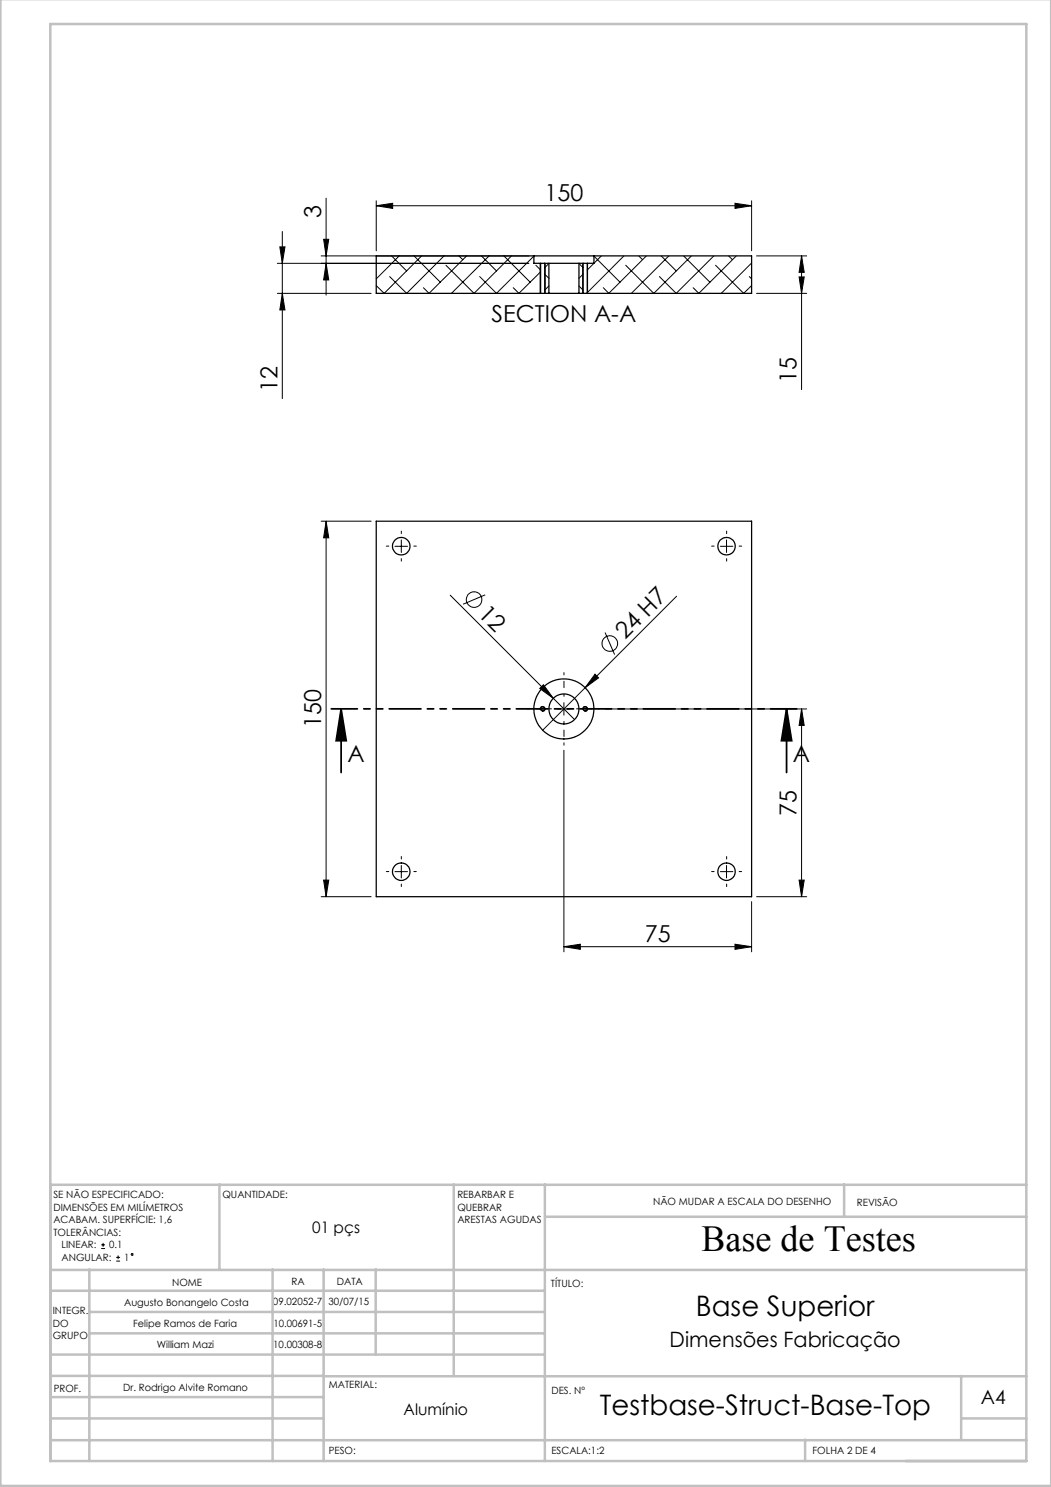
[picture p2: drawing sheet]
<svg xmlns="http://www.w3.org/2000/svg" width="210mm" height="297mm" viewBox="0 0 210 297" stroke-linecap="round" stroke-linejoin="round" font-family="sans-serif">
<g fill="none" stroke="#000" stroke-width=".2">
<path d="M65.2 39.6v19.3M55.4 58.6h18.8M55.4 52.6h50.3M55.9 49.3h1l-.5 3.3zM56.4 58.6l.5 3.3h-1zM56.4 46.2v33.4M64.2 51.1h41.5M64.7 47.8h1l-.5 3.3zM65.2 52.6l.5 3.3h-1zM75.2 41.1l3.3-.5v1zM75.2 40.1v10M75.2 41.1h75"/>
<path d="M75.3 51.1l-.1 .1M78.2 51.1l3 3M79.8 51.1l-4.6 4.6M82.7 51.1l5.3 5.3M84.2 51.1l-7.4 7.5-1.6-1.6M88.7 51.1l-7.5 7.5-3.3-3.4M91.7 51.1l.8 .8M93.2 51.1l-7.5 7.5-1.1-1.1M96.2 51.1l3 3M97.7 51.1l-7.5 7.5M100.7 51.1l5.2 5.3M102.2 51.1l-7.5 7.5-5.6-5.6"/>
<path d="M106.7 51.1l-7.5 7.5-3.4-3.4M107.1 53l.9 .9M107.9 52.6v6M108 54.3l-4.3 4.3-1.1-1.1M108.8 54.7l.9 .9M108.9 52.6v6M109.7 52.6l-.9 .9M109.7 57.1l-.9 .9M115.7 57.1l.8 .9M115.7 52.6l.8 .9M116.4 52.6v6M116.5 54.7l-.8 .9"/>
<path d="M117.4 52.6v6M118.7 51.1l5.2 5.3M120.2 51.1l-2.9 2.8M124.7 51.1l-7.4 7.4M127.6 51.1l.8 .8M129.2 51.1l-7.6 7.5-1.1-1.1M132.1 51.1l3 3M133.6 51.1l-7.4 7.5M136.6 51.1l5.3 5.3M138.1 51.1l-7.5 7.5-5.6-5.6M142.6 51.1l-7.5 7.5-3.3-3.4M143 53l5.6 5.6 1.6-1.6"/>
<path d="M145.6 51.1l.7 .8M146.9 40.6l3.3 .5-3.3 .5zM147.1 51.1l-7.5 7.5-1.1-1.1M149.7 55.2l.5 .5M150.1 51.1l.1 .1M150.2 52.5l-6.1 6.1M150.2 40.1v10M151.2 58.6h10M151.2 51.1h10M159.7 55.3h1l-.5 3.3zM160.2 51.1l.5 3.3h-1zM160.2 51.1v26.7"/>
<path d="M64.2 104.1h10M65.2 104.1l.5 3.3h-1zM65.2 104.1v75M78.9 109.1h2.5M80.2 107.8v2.5M90 118.9l24.8 24.8M96.9 118.8l-4.4 1.9M135.2 119.1l-26.8 26.7M143.9 109.1h2.5M145.2 107.8v2.5M107.8 137.5l.8-.7 2 2.7zM118.9 134.7l.7 .7-2.7 2z"/>
<path d="M120.9 126.3l1.9 4.4M108 141.7a.5 .5 0 0 1 .4-.6 .5 .5 0 0 1 .5 .6 .5 .5 0 0 1-.6 .4M111.4 141.6h2.5M112.7 140.3v2.5M112.7 149.9v40.2M116.5 141.7a.5 .5 0 0 1 .4-.6 .5 .5 0 0 1 .5 .6 .5 .5 0 0 1-.6 .4M120.9 141.6h40.3M160.2 141.6l.5 3.3h-1zM160.2 141.6v37.5M64.2 179.1h10M64.7 175.8h1l-.5 3.3zM78.9 174.1h2.5"/>
<path d="M80.2 172.9v2.5M143.9 174.1h2.5M145.2 172.9v2.5M151.2 179.1h10M159.7 175.8h1l-.5 3.3zM112.7 189.1l3.3-.5v1zM112.7 189.1h37.5M146.9 188.6l3.3 .5-3.3 .5zM150.2 180.1v10M20.2 249.4h.8M20.2 248.6h.8M20.6 248.2v.8"/>
<path d="M23.2 251.9h.8M23.2 251.1h.8M23.6 250.8v.7"/>
<circle cx="94.7" cy="119.8" r="1.56"/>
<circle cx="121.9" cy="128.5" r="1.56"/>
<circle cx="26.4" cy="250.5" r=".19"/>
</g>
<path d="M68.2 141.6l1 6.4h-2zM68.2 141.6v12.7M157.2 141.6l1 6.4h-2.1zM157.2 141.6v12.7" fill="none" stroke="#000" stroke-width=".35"/>
<path d="M159.2 141.6h-93" fill="none" stroke="#000" stroke-width=".35" stroke-dasharray="6.3 1.3 1.3 1.3 1.3 1.3" stroke-dashoffset="1.1"/>
<g fill="none" stroke="#c0c0c0" stroke-width=".5">
<path d="M.1 -.1v296.9h209.9v-296.9M10.1 4.8h195v287h-195zM10.1 236.6h195M43.9 236.6v16.9M90.7 236.6v38.2M108.9 236.6v55.2M168.7 236.6v6.3M10.1 257.8h98.8M10.1 253.6h195M17.9 253.5v38.3M54.5 253.5v38.3M64.7 253.5v38.3"/>
<path d="M75.1 253.5v17M108.9 243h96.2M10.1 270.5h98.8M10.1 279h54.6M10.1 274.8h54.6M17.9 266.3h91M17.9 262h91M64.7 274.9h140.4M192.1 274.8v12.7M10.1 283.3h54.6M10.1 287.7h195M160.9 287.5v4.3"/>
<path d="M192.1 283.3h13"/>
</g>
<path d="M112.7 139.1v-4.8M110.2 141.6h-4.8M112.7 144.1v4.7M115.2 141.6h4.7" fill="none" stroke="#000" stroke-width=".2" stroke-dasharray="15.2 1.3 1.3 1.3" stroke-dashoffset="14.8"/>
<g fill="none" stroke="#000" stroke-width=".2" stroke-dasharray="15.2 1.3 1.3 1.3">
<path d="M77.7 109.1h-.5M80.2 106.6v-.5M80.2 111.6v.5M82.7 109.1h.5M142.7 109.1h-.5M145.2 106.6v-.5M145.2 111.6v.5M147.7 109.1h.5M77.7 174.1h-.5M80.2 171.6v-.5M80.2 176.6v.5M82.7 174.1h.5"/>
<path d="M142.7 174.1h-.5M145.2 171.6v-.5M145.2 176.6v.5M147.7 174.1h.5"/>
</g>
<g fill="#000">
<path d="M107.8 137.5l.8-.7 2 2.7zM118.9 134.7l.7 .7-2.7 2z"/>
<path d="M75.2 41.1l3.3-.5v1zM146.9 40.6l3.3 .5-3.3 .5z"/>
<path d="M159.7 55.3h1l-.5 3.3zM160.2 51.1l.5 3.3h-1zM56.4 58.6l.5 3.3h-1zM55.9 49.3h1l-.5 3.3z"/>
<path d="M65.2 104.1l.5 3.3h-1zM64.7 175.8h1l-.5 3.3zM160.2 141.6l.5 3.3h-1zM159.7 175.8h1l-.5 3.3zM64.7 47.8h1l-.5 3.3zM65.2 52.6l.5 3.3h-1z"/>
<path d="M157.2 141.6l1 6.4h-2.1zM68.2 141.6l1 6.4h-2z"/>
<path d="M112.7 189.1l3.3-.5v1zM146.9 188.6l3.3 .5-3.3 .5z"/>
</g>
<g fill="none" stroke="#000" stroke-width=".25">
<path d="M106.7 51.1h12M106.7 51.1h-31.5v7.5h32.8M106.7 51.1v1.5h1.3M108 52.6h.8M108 58.6h.8M108 52.6v6M108.8 52.6v6M108.8 52.6h.9M108.8 58.6h.9M109.7 52.6h6M109.7 58.6h6M109.7 52.6v6"/>
<path d="M115.7 52.6v6M115.7 52.6h.8M115.7 58.6h.8M116.5 52.6h.8M116.5 58.6h.8M116.5 52.6v6M117.3 52.6v6M118.7 51.1h31.5v7.5h-32.9M118.7 51.1v1.5h-1.4M75.2 104.1h75v75h-75z"/>
<circle cx="80.2" cy="109.1" r="1.75"/>
<circle cx="145.2" cy="109.1" r="1.75"/>
<circle cx="108.4" cy="141.6" r=".4"/>
<circle cx="112.7" cy="141.6" r="6"/>
<circle cx="112.7" cy="141.6" r="3"/>
<circle cx="116.9" cy="141.6" r=".4"/>
<circle cx="80.2" cy="174.1" r="1.75"/>
<circle cx="145.2" cy="174.1" r="1.75"/>
</g>
<text font-size="7.3" x="140.1" y="249.9">Base de Testes</text>
<g font-size="5.6">
<text x="139" y="262.9">Base Superior</text>
<text x="119.8" y="282.7">Testbase-Struct-Base-Top</text>
</g>
<g font-size="4.7">
<text x="108.8" y="40.1">150</text>
<text x="64.2" y="43.4" transform="rotate(-90 64.2 43.4)">3</text>
<text x="98.2" y="64.3">SECTION A-A</text>
<text x="159.2" y="76.5" transform="rotate(-90 159.2 76.5)">15</text>
<text x="55.4" y="78.3" transform="rotate(-90 55.4 78.3)">12</text>
<text x="95.4" y="122.8" transform="rotate(45 95.4 122.8)">12</text>
<text x="124.9" y="127.9" transform="rotate(-45 124.9 127.9)">24 H7</text>
<text x="64.2" y="145.5" transform="rotate(-90 64.2 145.5)">150</text>
<text x="69.4" y="152.2">A</text>
<text x="158.4" y="152.2">A</text>
<text x="159.2" y="162.9" transform="rotate(-90 159.2 162.9)">75</text>
<text x="128.9" y="188.1">75</text>
</g>
<text font-size="4.2" x="133.8" y="269">Dimensões Fabricação</text>
<text font-size="3.9" x="196" y="280.4">A4</text>
<g font-size="3.2">
<text x="62.4" y="246.2">01 pçs</text>
<text x="80.6" y="282.7">Alumínio</text>
</g>
<g font-size="2">
<text x="10.7" y="239.4">SE NÃO ESPECIFICADO:</text>
<text x="44.4" y="239.4">QUANTIDADE:</text>
<text x="91.4" y="239.3">REBARBAR E</text>
<text x="10.7" y="241.9">DIMENSÕES EM MILÍMETROS</text>
<text x="10.7" y="244.4">ACABAM. SUPERFÍCIE: 1,6</text>
<text x="91.4" y="241.8">QUEBRAR</text>
<text x="91.4" y="244.3">ARESTAS AGUDAS</text>
<text x="130.5" y="240.8">NÃO MUDAR A ESCALA DO DESENHO</text>
<text x="171.2" y="241">REVISÃO</text>
<text x="10.7" y="246.9">TOLERÂNCIAS:</text>
<text x="12.3" y="249.4">LINEAR:</text>
<text x="12.3" y="251.9">ANGULAR:</text>
<text x="21.8" y="249.4">0.1</text>
<text x="24.8" y="251.9">1</text>
<text x="34.4" y="256.8">NOME</text>
<text x="58.3" y="256.7">RA</text>
<text x="67.3" y="256.7">DATA</text>
<text x="110.1" y="257.1">TÍTULO:</text>
<text x="10.5" y="262.4">INTEGR.</text>
<text x="24.8" y="260.9">Augusto Bonangelo Costa</text>
<text x="54.5" y="260.7">09.02052-7</text>
<text x="65.6" y="260.7">30/07/15</text>
<text x="10.5" y="264.9">DO</text>
<text x="10.5" y="267.4">GRUPO</text>
<text x="26.6" y="265.1">Felipe Ramos de Faria</text>
<text x="31.3" y="269.2">William Mazi</text>
<text x="54.6" y="269.2">10.00308-8</text>
<text x="54.6" y="265.1">10.00691-5</text>
<text x="10.7" y="277.9">PROF.</text>
<text x="24.6" y="277.8">Dr. Rodrigo Alvite Romano</text>
<text x="65.7" y="277.3">MATERIAL:</text>
<text x="110.2" y="278.5">DES. Nº</text>
<text x="65.7" y="290.3">PESO:</text>
<text x="110.2" y="290.5">ESCALA:1:2</text>
<text x="162.4" y="290.4">FOLHA 2 DE 4</text>
</g>
</svg>
